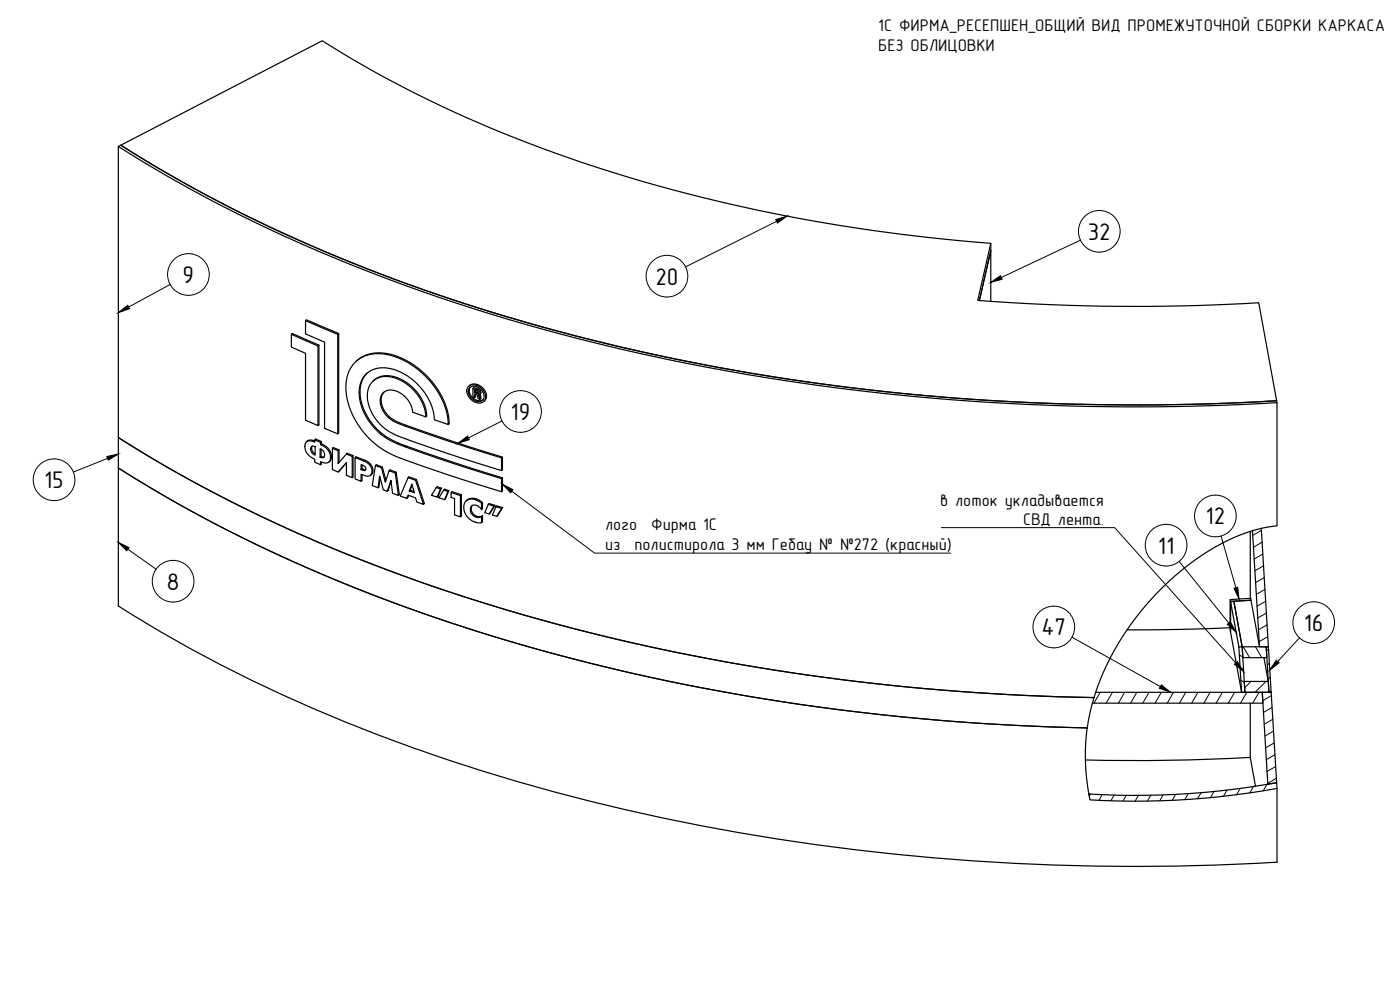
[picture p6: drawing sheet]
<svg xmlns="http://www.w3.org/2000/svg" width="420mm" height="297mm" viewBox="0 0 420 297" stroke-linecap="round" stroke-linejoin="round" font-family="sans-serif">
<!-- layer: Visible -->
<g fill="none" stroke="#000" stroke-width=".36">
<path d="M35.5 43.9a461.9 461.9 0 0 0 117.9 52.2 676.1 676.1 0 0 0 214.4 25.5l15.4-.8v37l-4.1 .6-3.7 1-3.8 1.4-4.6 2.1-4.2 2.4-4.2 2.7-3.3 2.6-4.8 4.1-3.6 3.6-3.4 3.8-3.9 5-2.8 4.1-2.6 4.2-2.5 4.9-2.1 5.1-1.3 3.9a653.6 653.6 0 0 1-194.1-31.9 450.1 450.1 0 0 1-98.7-46.1zM35.5 43.9l.8-.3a461.2 461.2 0 0 0 117.6 52 671.8 671.8 0 0 0 203.6 25.7l25.6-1.1 .1 .6M297.3 73l-3.9 17.1a622.8 622.8 0 0 0 84.4 .7l5.3 29.4a682.3 682.3 0 0 1-220-22 479.3 479.3 0 0 1-119.9-50.3l-6.9-4.3 60.4-31.4a378.6 378.6 0 0 0 105.2 44.7 525.7 525.7 0 0 0 95.4 16.1v2.2l-3.4 15 3.4-15v15.2M91.7 96.2l.3-.2 9.6 4.1v29.8l-.2 .3M91.7 96.2l9.7 4.1v29.9l-4-1.7v-25.9l-5.7-2.4zM87.4 100.3l.3-.2 8 3.5v23.9l-.3 .2M87.4 100.3l8 3.5v23.9l-3.7-1.6v-20.1l-4.3-1.9zM95.7 103.6l-.3 .2M101.6 100.1l-.2 .2M106.6 108.6l1.7-1.2 1.3-.6 3.3-.7 2.2 .1 2 .4 4.3 1.6 3.3 2.1 3.7 3.4 3.1 4 1.9 4 .9 3.1 .2 2.6-4.2-1.5-.2-2.1-.5-1.7-1.5-3.2-2.3-3.1-3.3-2.9-2.7-1.5-2.8-.8-2.8-.2-2.7 .7-1.8 1.3-1.2 1.8-.7 2.4 .1 2.8 .8 3.1 1.2 2.5 1.8 2.7 2 2.1 3 2.1 4.6 2 14.6 5.1 14.6 4.6v3.9l-14.6-4.6-16.1-5.6-4.7-2.3-3.4-2.5-2.5-2.7-2.1-3-1.7-3.2-1.1-3.5-.5-3.6 .3-3.2 1.1-2.7zM106.9 108.4l1.7-1.3 1.6-.7 1.9-.4 2.4-.1 2.5 .4 2.2 .6 2.8 1.3 2.4 1.5 2.6 2 1.9 1.9 2.9 3.9 1.3 2.4 1 2.7 .7 3.6v.9l-.3 .3M110.2 111.9l-1.2 1.6-.8 2.4-.1 2.5 .3 2.2 1 2.7 1.5 2.6 1.9 2.5 2.2 2 3.1 1.9 3.7 1.5 14.4 5 14.6 4.6"/>
<path d="M111.7 114.6l1.5-1.1 1.6-.5h2l2.2 .5 2.1 1.1 2 1.4 1.7 1.8 1.6 2.3 1 2.6 .4 2.4-4-1.4-.3-1.7-.8-1.5-1.2-1.5-1.4-1.1-2.4-.9-1.3 .1-1 .4-.7 .7-.4 .9-.2 1.3 .2 1.3 1.3 2.5 2.1 1.9 2.5 1.2 10.9 3.9 19.4 6.2v3.8l-12.6-3.9-12.3-4.2-6.3-2.3-2.9-1.6-1.8-1.4-1.7-1.8-1.3-2.1-.9-2.1-.4-2.1v-1.9l.5-1.9zM112 114.3l2.1-1.3 2.4-.3 2.7 .6 3 1.6 2.2 1.9 2.2 3.1 1.2 3 .3 1.9-.3 .3M115.3 117.7l-.9 1.5 .2 2.3 1.3 2.5 1.9 1.8 2.1 1.1 6.7 2.4 24.2 7.8v3.8l-.3 .3M140.5 116l.8-.5h1l1.1 .3 1 .6 .9 1.1 .4 1v1.1l-.4 .8-.9 .5h-.9l-.9-.2-1.1-.7-1-1.2-.3-.8-.1-1zM140.7 115.9l.7-.5 1.1-.2 1.1 .3 1.3 .9 .8 1.1 .3 1.2-.2 1-.7 .8M140.9 116.4l.6-.4 1-.1 .9 .3 .9 .7 .8 1 .2 .8-.4 1.3-.7 .4-.7 .1-1-.3-.9-.6-1-1.5-.1-.9zM141.2 116.2l-.4 .7v.7l.9 1.6 1.6 1 .8 .1 .8-.3M141.9 116.6l.3-.3 1.3 .4 .7 .5 .1 .7-.3 .4 .2 .3 .2 1-.3 .2M141.9 116.6l1.4 .4 .6 .5 .1 .7-.4 .2 .4 .5 .1 .9-.6-.2-.2-1-.9-.4v1.1l-.5-.1zM142.4 117.1l.9 .3 .2 .6-1.1-.1zM142.7 117.1v.5l.9 .3M142.7 118.3v.8l-.3 .2"/>
<path d="M142.7 117.6l-.3 .3M144.3 119l-.3 .2M35.5 131.3a466.3 466.3 0 0 0 121.1 53 665.2 665.2 0 0 0 171.7 25l-1.3 5.1-.7 4a655.5 655.5 0 0 1-191.1-31.6 452 452 0 0 1-99.7-46.4zM92 132.6l1.2-.3 1.2 .4v-.7l1.8 .7v.7l1.6 1 1.1 1.4 .3 1.7-.4 1-1.2 .4-1.4-.4v.9l-1.8-.7v-.9l-1.6-1-1-1.5-.3-1.6zM93.5 134l.3-.2 .8 .2v2.6l-.8-.5-.5-.8v-.8zM93.6 133.9l.1 1.3 .9 1M94.4 132.3l-1.6-.3-.8 .6M94.4 132l.3-.3 1.8 .8v.7l1.2 .6 1.1 1.2 .6 1.2 .1 1-.2 .8-.6 .6M96.1 134.6l.6 .4 .6 .9 .1 .9-.4 .5-.9-.1zM96.4 134.8v2.2l.9 .1M96.4 137l-.3 .2M96.5 138.6v.6l-.3 .2"/>
<path d="M96.5 132.5l-.3 .2M96.5 133.2l-.3 .2M99.8 134.5l1.7 .7v3.9l2.4-2.9 1.8 .8v6.3l-1.7-.7v-3.8l-2.5 2.8-1.7-.7zM99.8 134.5l.2-.2 1.7 .7M101.7 135v3.8M101.7 135l-.2 .2M103.9 136.2l.3-.2 1.8 .7v6.4l-.3 .2M104 138.9l-2.5 2.7M106 136.7l-.3 .3M106.6 137.3l.2-.2 2.8 1 1.6 1.1 .6 1 .1 .9-.1 .9-.6 .6M106.6 137.3l3.4 1.4 1.1 1 .5 1-.1 1.4-.7 .7h-1.1l-1.3-.5v2.1l-1.8-.7zM108.4 139.4l1.2 .7 .2 .5-.2 .5-1.2-.2z"/>
<path d="M108.6 139.5v1.1l1.1 .4M112.7 139.7l.2-.3 1.8 .7 1.1 4M112.7 139.7l1.8 .7 1.1 4.3 1.2-3.5 1.8 .7 1 6.7-1.8-.6-.5-3.9-1.1 3.3-1.2-.4-1.1-4.2-.4 3.6-1.8-.7zM118.1 126l-.3 .2M150.8 137.1l-.3 .3M108.6 142.4v1.8l-.2 .2M108.6 140.6l-.2 .3M114.1 143.4l-.4 2.7-.2 .3M114.7 140.1l-.2 .3M116.8 141.2l.3-.2 1.8 .7 .9 6.7-.2 .2M117.4 144.5l-1.2 2.9M118.9 141.7l-.3 .2"/>
<path d="M122.5 143.3l.2-.2 2.3 .8 2.4 7.2-.3 .2M122.5 143.3l2.2 .8 2.4 7.2-2-.7-.4-1.2-2.2-.8-.4 .9-2-.7zM122.6 148.6l-.5 .9M123.1 147.1l-.3 .2M123.6 145.2l.8 2.7-1.6-.6zM123.7 145.5l-.6 1.6 1.1 .4M125 143.9l-.3 .2M130.9 146.3l.3-.3 1.3 .5-1.3 2.7M130.9 146.3l1.3 .4-1 2.5-1.7-.6zM132.5 146.5l-.3 .2M133.2 147l.2-.2 1.3 .4-1.3 2.7M133.2 147l1.2 .5-1 2.4-1.7-.5z"/>
<path d="M134.7 147.2l-.3 .3M135.4 147.8l.3-.3 2.8 .9v6.4l-.3 .3M135.4 147.8l2.8 .9v6.4l-1.8-.6v-4.9l-1-.4zM138.5 148.4l-.3 .3M139.8 150.4l1-.6h1.2l1.2 .3 1.3 .9v1.9l-.8-.9-1.2-.5-1 .3-.3 .8 .2 1.3 .8 .9 1.2 .5 1.1-.3v1.8l-1.1 .1-1.2-.4-1.4-.8-.7-.8-.6-1-.3-1.3 .1-1.3zM139.9 150.3l.8-.6 1-.2 2.2 .6 .9 .7v1.8l-.3 .3M141.7 151.7l-.2 .5v.9l.7 1.2 1.3 .7 1.3-.3v1.9l-.3 .2M144.8 150.8l-.3 .2M144.8 154.7l-.3 .3M146.5 151.3l.3-.2 1.7 .5-1.7 2.6M146.5 151.3l1.8 .6M146.6 151.3l-1.1 2.5 1.3 .4 1.7-2.6"/>
<path d="M148.8 152l.3-.2 1.7 .5-1.7 2.6M148.8 152l1.8 .6M148.8 152l-1 2.5 1.3 .4 1.7-2.6M150.8 143.4v3.9l-.3 .2M150.8 143.4l-.3 .2M375.2 159.4v19.5l2.8 15.2M378.5 158.5l2.2 35.6h-2.7l-2.1-34.9M375.3 179.5l-6.1 .4 .1 .6 6.1-.4-5.1 .3 2.5 13.7-2.5-13.7-1 .1v9.1l-.1-9.7M35.5 181.8v-41.4a462.9 462.9 0 0 0 117.8 52.1 664.3 664.3 0 0 0 173 25.9l-.5 5.1v5.7l.3 4.1 1 6.7a236.6 236.6 0 0 0 56.1-3.4l-.1-1.7a237.5 237.5 0 0 1-56.3 3.3M35.5 181.8a456.7 456.7 0 0 0 114.3 51.1 668 668 0 0 0 200.9 27l16.3-.4 16.3-.8-.1-22.1M369.2 188.3l-15.5 .6-15.5 .1M371.8 194.1h1l.8 13.6h-1z"/>
<path d="M371.8 194.1l-2.5-13.6v9.1l3.3 18.1M372.8 194.1h7.2l.2 3.2h-7.2zM379.3 197.3l1.3 7.2M380 194.1h.7l.8 13.6h-.7zM328.8 207.7h50l.2 3.3h-51.1M373.4 204.5h7.2l.2 3.2h-7.2zM375.2 211v16.3l1.6 8.6M378.8 207.7h2.7l1.6 27.1-2.6 .5zM375.3 227.3a624 624 0 0 1-49.5 .7M383.1 234.8v.1"/>
</g>
<!-- layer: Visible Narrow -->
<g fill="none" stroke="#000" stroke-width=".3">
<path d="M108.1 117.6l-.3 .2M119.2 113.3l-.2 .2M119.2 106.9l-.2 .3M140.8 117.2l-.3 .2M143.2 115.3l-.3 .3M143.3 117.8l-.3 .3M143.4 116.7l-.2 .3M144.3 117.8l-.2 .2M146 118.8l-.3 .2M93.5 134.5l-.2 .2M99.5 137l-.3 .2M109.6 138.1l-.3 .3"/>
<path d="M114.4 120l-.3 .3M114.5 130l-.3 .2M115.8 130.9l-.3 .3M116.9 125.1l-.3 .3M119.5 132.9l-.2 .3M119.8 126.8l-.3 .2M121.9 127.6l-.3 .3M121.9 133.8l-.3 .3M143.2 120.1l-.3 .3M109.2 140.9l-.3 .2M111.9 141.2l-.2 .2M141.4 152.6l-.2 .3"/>
<path d="M142.9 149.7l-.3 .2M143.2 154.9l-.3 .3"/>
</g>
<!-- layer: Hatching -->
<g fill="none" stroke="#000" stroke-width=".3">
<path d="M378.5 159.2l-2.6 1.4M378.8 162.7l-2.6 1.5M379 166.2l-2.6 1.5M379.2 169.8l-2.6 1.5M379.4 173.3l-2.6 1.5M379.6 176.9l-2.6 1.5M371.9 196.5l1.1 .6M373.1 194.1l1.9 3.2M376.8 194.1l1.9 3.2M379.8 180.4l-2.6 1.5M380 183.9l-2.6 1.5M380.3 187.5l-2.6 1.5"/>
<path d="M380.5 191l-2.6 1.5M380.7 194.7l-.6 .7M381 199l-.7 .6M330.2 207.7l-1.9 3.3M333.9 207.7l-1.9 3.3M337.5 207.7l-1.9 3.3M341.2 207.7l-1.9 3.3M344.8 207.7l-1.8 3.3M348.5 207.7l-1.9 3.3M352.2 207.7l-1.9 3.3M355.9 207.7l-1.9 3.3M359.5 207.7l-1.9 3.3"/>
<path d="M363.2 207.7l-1.9 3.3M366.9 207.7l-1.9 3.3M370.5 207.7l-1.9 3.3M372.2 200.3l1 .6M372.4 204.1l1 .6M374.2 207.7l-1.9 3.3M375.5 204.5l-2 1.9M377.8 207.7l-1.8 3.3M379.9 204.5l-3.2 3.2M381.2 203.2l-.6 .6M381.5 207.4l-.3 .3M381.6 208.7l-2.7 1.5"/>
<path d="M381.8 212.3l-2.6 1.5M382 215.8l-2.6 1.5M382.2 219.4l-2.6 1.5M327.2 238.3l-.3 .6M330.8 238.4l-1 1.7M334.4 238.6l-1 1.7M338 238.6l-1 1.8M341.7 238.6l-1 1.8M345.4 238.6l-1.1 1.8M349.1 238.5l-1.1 1.8M352.8 238.3l-1 1.8M356.6 238.1l-1 1.8"/>
<path d="M360.5 237.8l-1.1 1.9M364.3 237.5l-1 1.8M368.2 237.1l-1 1.8M372.2 236.5l-1.1 1.9M376.2 236l-1.1 1.9M380.2 235.3l-1.1 2M382.4 222.9l-2.6 1.5M382.6 226.4l-2.6 1.6M382.8 230l-2.6 1.5M383 233.5l-2.6 1.5M383.2 236.5v.1"/>
</g>
<!-- layer: Leaders -->
<path d="M150.8 145.3l3.1 1.6-.7 1zM370.5 199.3l.8-.8 1.9 3z" fill="#000" stroke="#000" stroke-width=".3"/>
<path d="M153.6 147.4l24.8 18.6h106.9M282.5 158.3h52l36.4 40.6" fill="none" stroke="#000" stroke-width=".3"/>
<!-- layer: Balloons -->
<g fill="none" stroke="#000" stroke-width=".3">
<circle cx="329.9" cy="69.4" r="6.3"/>
<circle cx="56.5" cy="82.4" r="6.3"/>
<circle cx="200.2" cy="82.9" r="6.3"/>
<circle cx="156.2" cy="123.5" r="6.3"/>
<circle cx="16.2" cy="144" r="6.3"/>
<circle cx="364.8" cy="154.8" r="6.3"/>
<circle cx="52" cy="174.4" r="6.3"/>
<circle cx="350" cy="163.6" r="6.3"/>
<circle cx="316.3" cy="188.1" r="6.3"/>
<circle cx="394.3" cy="186.8" r="6.3"/>
</g>
<!-- layer: 0 -->
<path d="M232.8 65.9l3.4-1.1-2.9 2.1zM35.5 93.8l2.8-2.2 .6 1zM297.3 84.7l2.9-2 .5 1.1zM32.1 137l3.4-.8-3 1.9zM137.5 133l2.8-2.1 .6 1zM35.5 162.8l3.2 1.5-.7 1zM370.3 176.5l1.2-.3 .4 3.5zM368.3 187.3l.9-.7 1.8 3.1zM383 198.1l.9 .8-2.8 2.1zM348.5 205.5l2.8 2.2-3.3-1.2z" fill="#000" stroke="#000" stroke-width=".3"/>
<path d="M233.1 66.4l-27.4 13.7M324.3 72.1l-23.8 11.2M51.1 85.4l-12.5 6.7M32.3 137.5l-10.3 4.1M150.6 126.3l-10 5.1M38.4 164.8l8.4 6M353.9 168.5l14.9 18.5M366.5 160.8l4.4 15.5M321.7 191.2l26.5 14.8M390 191.4l-6.5 7.1" fill="none" stroke="#000" stroke-width=".3"/>
<g font-size="7.2">
<text x="326.5" y="71.9">32</text>
<text x="54.8" y="84.9">9</text>
<text x="196.7" y="85.4">20</text>
<text x="153.2" y="126">19</text>
<text x="13.2" y="146.5">15</text>
<text x="361.8" y="157.3">12</text>
<text x="347.5" y="166.1">11</text>
<text x="50" y="176.9">8</text>
<text x="312.5" y="190.6">47</text>
<text x="391.3" y="189.3">16</text>
</g>
<g font-size="5.1">
<text x="263.6" y="9.4">1С ФИРМА_РЕСЕПШЕН_ОБЩИЙ ВИД ПРОМЕЖУТОЧНОЙ СБОРКИ КАРКАСА</text>
<text x="263.6" y="15.2">БЕЗ ОБЛИЦОВКИ</text>
<text x="282.2" y="151.8">в лоток укладывается</text>
<text x="181.6" y="158.9">лого</text>
<text x="195.4" y="158.9">Фирма 1С</text>
<text x="307.1" y="157.6">СВД лента.</text>
<text x="181.6" y="164.9">из</text>
<text x="190.4" y="164.9">полистирола 3 мм Гебау № №272 (красный)</text>
</g>
</svg>
